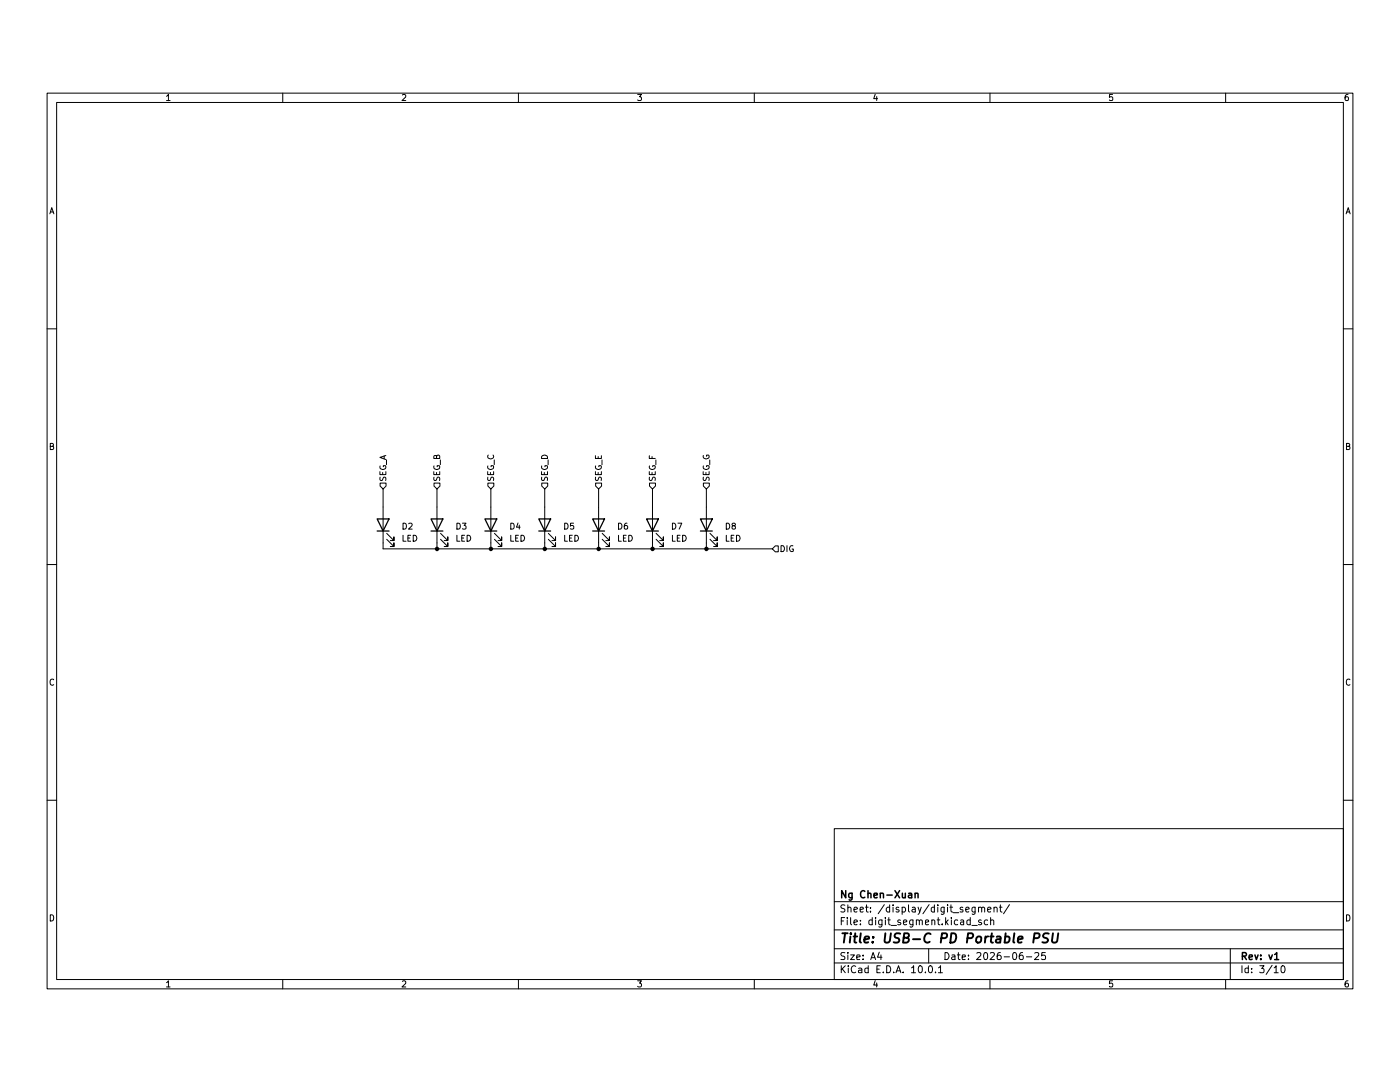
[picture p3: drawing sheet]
(kicad_sch
 (version 20260306)
 (generator "eeschema")
 (generator_version "10.0")
 (paper "A4")
 (title_block
  (title "USB-C PD Portable PSU")
  (date "2026-06-25")
  (rev "v1")
  (company "Ng Chen-Xuan"))
 (lib_symbols
  (symbol "Device:LED"
   (pin_numbers (hide yes))
   (pin_names
    (offset 1.016) (hide yes)) (exclude_from_sim no) (in_bom yes) (on_board yes)
   (in_pos_files yes)
   (duplicate_pin_numbers_are_jumpers no)
   (property "Reference" "D" (at 0 2.54 0) (show_name no) (do_not_autoplace no) (effects (font (size 1.27 1.27))))
   (property "Value" "LED" (at 0 -2.54 0) (show_name no) (do_not_autoplace no) (effects (font (size 1.27 1.27))))
   (property "Footprint" "" (at 0 0 0) (show_name no) (do_not_autoplace no) (hide yes) (effects (font (size 1.27 1.27))))
   (property "Datasheet" "" (at 0 0 0) (show_name no) (do_not_autoplace no) (hide yes) (effects (font (size 1.27 1.27))))
   (property "Description" "Light emitting diode" (at 0 0 0) (show_name no) (do_not_autoplace no) (hide yes) (effects (font (size 1.27 1.27))))
   (property "Sim.Pins" "1=K 2=A" (at 0 0 0) (show_name no) (do_not_autoplace no) (hide yes) (effects (font (size 1.27 1.27))))
   (symbol "LED_0_1"
    (polyline (pts (xy -3.048 -0.762) (xy -4.572 -2.286) (xy -3.81 -2.286) (xy -4.572 -2.286) (xy -4.572 -1.524)) (stroke (width 0) (type default)) (fill (type none)))
    (polyline (pts (xy -1.778 -0.762) (xy -3.302 -2.286) (xy -2.54 -2.286) (xy -3.302 -2.286) (xy -3.302 -1.524)) (stroke (width 0) (type default)) (fill (type none)))
    (polyline (pts (xy -1.27 0) (xy 1.27 0)) (stroke (width 0) (type default)) (fill (type none)))
    (polyline (pts (xy -1.27 -1.27) (xy -1.27 1.27)) (stroke (width 0.254) (type default)) (fill (type none)))
    (polyline (pts (xy 1.27 -1.27) (xy 1.27 1.27) (xy -1.27 0) (xy 1.27 -1.27)) (stroke (width 0.254) (type default)) (fill (type none))))
   (symbol "LED_1_1"
    (pin passive line (at -3.81 0 0) (length 2.54) (name "K" (effects (font (size 1.27 1.27)))) (number "1" (effects (font (size 1.27 1.27)))))
    (pin passive line (at 3.81 0 180) (length 2.54) (name "A" (effects (font (size 1.27 1.27)))) (number "2" (effects (font (size 1.27 1.27))))))
   (embedded_fonts no)))
 (junction
  (at 138.43 106.68)
  (diameter 0)
  (color 0 0 0 0))
 (junction
  (at 104.14 106.68)
  (diameter 0)
  (color 0 0 0 0))
 (junction
  (at 149.86 106.68)
  (diameter 0)
  (color 0 0 0 0))
 (junction
  (at 92.71 106.68)
  (diameter 0)
  (color 0 0 0 0))
 (junction
  (at 127 106.68)
  (diameter 0)
  (color 0 0 0 0))
 (junction
  (at 115.57 106.68)
  (diameter 0)
  (color 0 0 0 0))
 (wire
  (pts (xy 138.43 106.68) (xy 149.86 106.68))
  (stroke (width 0) (type default)))
 (wire
  (pts (xy 149.86 106.68) (xy 163.83 106.68))
  (stroke (width 0) (type default)))
 (wire
  (pts (xy 127 106.68) (xy 138.43 106.68))
  (stroke (width 0) (type default)))
 (wire
  (pts (xy 81.28 93.98) (xy 81.28 97.79))
  (stroke (width 0) (type default)))
 (wire
  (pts (xy 127 105.41) (xy 127 106.68))
  (stroke (width 0) (type default)))
 (wire
  (pts (xy 81.28 106.68) (xy 92.71 106.68))
  (stroke (width 0) (type default)))
 (wire
  (pts (xy 104.14 93.98) (xy 104.14 97.79))
  (stroke (width 0) (type default)))
 (wire
  (pts (xy 127 93.98) (xy 127 97.79))
  (stroke (width 0) (type default)))
 (wire
  (pts (xy 149.86 93.98) (xy 149.86 97.79))
  (stroke (width 0) (type default)))
 (wire
  (pts (xy 115.57 93.98) (xy 115.57 97.79))
  (stroke (width 0) (type default)))
 (wire
  (pts (xy 92.71 105.41) (xy 92.71 106.68))
  (stroke (width 0) (type default)))
 (wire
  (pts (xy 149.86 106.68) (xy 149.86 105.41))
  (stroke (width 0) (type default)))
 (wire
  (pts (xy 92.71 93.98) (xy 92.71 97.79))
  (stroke (width 0) (type default)))
 (wire
  (pts (xy 104.14 106.68) (xy 115.57 106.68))
  (stroke (width 0) (type default)))
 (wire
  (pts (xy 81.28 105.41) (xy 81.28 106.68))
  (stroke (width 0) (type default)))
 (wire
  (pts (xy 104.14 105.41) (xy 104.14 106.68))
  (stroke (width 0) (type default)))
 (wire
  (pts (xy 115.57 106.68) (xy 127 106.68))
  (stroke (width 0) (type default)))
 (wire
  (pts (xy 92.71 106.68) (xy 104.14 106.68))
  (stroke (width 0) (type default)))
 (wire
  (pts (xy 138.43 105.41) (xy 138.43 106.68))
  (stroke (width 0) (type default)))
 (wire
  (pts (xy 138.43 93.98) (xy 138.43 97.79))
  (stroke (width 0) (type default)))
 (wire
  (pts (xy 115.57 105.41) (xy 115.57 106.68))
  (stroke (width 0) (type default)))
 (hierarchical_label "SEG_G"
  (shape input)
  (at 149.86 93.98 90)
  (effects (font (size 1.27 1.27)) (justify left)))
 (hierarchical_label "SEG_E"
  (shape input)
  (at 127 93.98 90)
  (effects (font (size 1.27 1.27)) (justify left)))
 (hierarchical_label "SEG_F"
  (shape input)
  (at 138.43 93.98 90)
  (effects (font (size 1.27 1.27)) (justify left)))
 (hierarchical_label "SEG_B"
  (shape input)
  (at 92.71 93.98 90)
  (effects (font (size 1.27 1.27)) (justify left)))
 (hierarchical_label "SEG_D"
  (shape input)
  (at 115.57 93.98 90)
  (effects (font (size 1.27 1.27)) (justify left)))
 (hierarchical_label "SEG_C"
  (shape input)
  (at 104.14 93.98 90)
  (effects (font (size 1.27 1.27)) (justify left)))
 (hierarchical_label "DIG"
  (shape input)
  (at 163.83 106.68 0)
  (effects (font (size 1.27 1.27)) (justify left)))
 (hierarchical_label "SEG_A"
  (shape input)
  (at 81.28 93.98 90)
  (effects (font (size 1.27 1.27)) (justify left)))
 (symbol
  (lib_id "Device:LED")
  (at 115.57 101.6 90)
  (unit 1)
  (body_style 1)
  (exclude_from_sim no)
  (in_bom yes)
  (on_board yes)
  (in_pos_files yes)
  (dnp no)
  (fields_autoplaced yes)
  (property "Reference" "D5" (at 119.38 101.9174 90) (show_name no) (do_not_autoplace no) (effects (font (size 1.27 1.27)) (justify right)))
  (property "Value" "LED" (at 119.38 104.4574 90) (show_name no) (do_not_autoplace no) (effects (font (size 1.27 1.27)) (justify right)))
  (property "Footprint" "LED_SMD:LED_0603_1608Metric" (at 115.57 101.6 0) (hide yes) (show_name no) (do_not_autoplace no) (effects (font (size 1.27 1.27))))
  (property "Datasheet" "" (at 115.57 101.6 0) (hide yes) (show_name no) (do_not_autoplace no) (effects (font (size 1.27 1.27))))
  (property "Description" "Light emitting diode" (at 115.57 101.6 0) (hide yes) (show_name no) (do_not_autoplace no) (effects (font (size 1.27 1.27))))
  (property "Sim.Pins" "1=K 2=A" (at 115.57 101.6 0) (hide yes) (show_name no) (do_not_autoplace no) (effects (font (size 1.27 1.27))))
  (property "LCSC" "C2286" (at 119.38 101.9174 0) (hide yes) (show_name no) (do_not_autoplace no) (effects (font (size 1.27 1.27))))
  (pin "1")
  (pin "2")
  (instances (project "elec" (path "" (reference "D47") (unit 1)) (path "" (reference "D54") (unit 1)) (path "" (reference "D33") (unit 1)) (path "" (reference "D19") (unit 1)) (path "" (reference "D12") (unit 1)) (path "" (reference "D26") (unit 1)) (path "" (reference "D5") (unit 1)) (path "" (reference "D40") (unit 1)))))
 (symbol
  (lib_id "Device:LED")
  (at 127 101.6 90)
  (unit 1)
  (body_style 1)
  (exclude_from_sim no)
  (in_bom yes)
  (on_board yes)
  (in_pos_files yes)
  (dnp no)
  (fields_autoplaced yes)
  (property "Reference" "D6" (at 130.81 101.9174 90) (show_name no) (do_not_autoplace no) (effects (font (size 1.27 1.27)) (justify right)))
  (property "Value" "LED" (at 130.81 104.4574 90) (show_name no) (do_not_autoplace no) (effects (font (size 1.27 1.27)) (justify right)))
  (property "Footprint" "LED_SMD:LED_0603_1608Metric" (at 127 101.6 0) (hide yes) (show_name no) (do_not_autoplace no) (effects (font (size 1.27 1.27))))
  (property "Datasheet" "" (at 127 101.6 0) (hide yes) (show_name no) (do_not_autoplace no) (effects (font (size 1.27 1.27))))
  (property "Description" "Light emitting diode" (at 127 101.6 0) (hide yes) (show_name no) (do_not_autoplace no) (effects (font (size 1.27 1.27))))
  (property "Sim.Pins" "1=K 2=A" (at 127 101.6 0) (hide yes) (show_name no) (do_not_autoplace no) (effects (font (size 1.27 1.27))))
  (property "LCSC" "C2286" (at 130.81 101.9174 0) (hide yes) (show_name no) (do_not_autoplace no) (effects (font (size 1.27 1.27))))
  (pin "1")
  (pin "2")
  (instances (project "elec" (path "" (reference "D48") (unit 1)) (path "" (reference "D55") (unit 1)) (path "" (reference "D34") (unit 1)) (path "" (reference "D20") (unit 1)) (path "" (reference "D13") (unit 1)) (path "" (reference "D27") (unit 1)) (path "" (reference "D6") (unit 1)) (path "" (reference "D41") (unit 1)))))
 (symbol
  (lib_id "Device:LED")
  (at 149.86 101.6 90)
  (unit 1)
  (body_style 1)
  (exclude_from_sim no)
  (in_bom yes)
  (on_board yes)
  (in_pos_files yes)
  (dnp no)
  (fields_autoplaced yes)
  (property "Reference" "D8" (at 153.67 101.9174 90) (show_name no) (do_not_autoplace no) (effects (font (size 1.27 1.27)) (justify right)))
  (property "Value" "LED" (at 153.67 104.4574 90) (show_name no) (do_not_autoplace no) (effects (font (size 1.27 1.27)) (justify right)))
  (property "Footprint" "LED_SMD:LED_0603_1608Metric" (at 149.86 101.6 0) (hide yes) (show_name no) (do_not_autoplace no) (effects (font (size 1.27 1.27))))
  (property "Datasheet" "" (at 149.86 101.6 0) (hide yes) (show_name no) (do_not_autoplace no) (effects (font (size 1.27 1.27))))
  (property "Description" "Light emitting diode" (at 149.86 101.6 0) (hide yes) (show_name no) (do_not_autoplace no) (effects (font (size 1.27 1.27))))
  (property "Sim.Pins" "1=K 2=A" (at 149.86 101.6 0) (hide yes) (show_name no) (do_not_autoplace no) (effects (font (size 1.27 1.27))))
  (property "LCSC" "C2286" (at 153.67 101.9174 0) (hide yes) (show_name no) (do_not_autoplace no) (effects (font (size 1.27 1.27))))
  (pin "1")
  (pin "2")
  (instances (project "elec" (path "" (reference "D50") (unit 1)) (path "" (reference "D57") (unit 1)) (path "" (reference "D36") (unit 1)) (path "" (reference "D22") (unit 1)) (path "" (reference "D15") (unit 1)) (path "" (reference "D29") (unit 1)) (path "" (reference "D8") (unit 1)) (path "" (reference "D43") (unit 1)))))
 (symbol
  (lib_id "Device:LED")
  (at 92.71 101.6 90)
  (unit 1)
  (body_style 1)
  (exclude_from_sim no)
  (in_bom yes)
  (on_board yes)
  (in_pos_files yes)
  (dnp no)
  (fields_autoplaced yes)
  (property "Reference" "D3" (at 96.52 101.9174 90) (show_name no) (do_not_autoplace no) (effects (font (size 1.27 1.27)) (justify right)))
  (property "Value" "LED" (at 96.52 104.4574 90) (show_name no) (do_not_autoplace no) (effects (font (size 1.27 1.27)) (justify right)))
  (property "Footprint" "LED_SMD:LED_0603_1608Metric" (at 92.71 101.6 0) (hide yes) (show_name no) (do_not_autoplace no) (effects (font (size 1.27 1.27))))
  (property "Datasheet" "" (at 92.71 101.6 0) (hide yes) (show_name no) (do_not_autoplace no) (effects (font (size 1.27 1.27))))
  (property "Description" "Light emitting diode" (at 92.71 101.6 0) (hide yes) (show_name no) (do_not_autoplace no) (effects (font (size 1.27 1.27))))
  (property "Sim.Pins" "1=K 2=A" (at 92.71 101.6 0) (hide yes) (show_name no) (do_not_autoplace no) (effects (font (size 1.27 1.27))))
  (property "LCSC" "C2286" (at 96.52 101.9174 0) (hide yes) (show_name no) (do_not_autoplace no) (effects (font (size 1.27 1.27))))
  (pin "1")
  (pin "2")
  (instances (project "elec" (path "" (reference "D45") (unit 1)) (path "" (reference "D52") (unit 1)) (path "" (reference "D31") (unit 1)) (path "" (reference "D17") (unit 1)) (path "" (reference "D10") (unit 1)) (path "" (reference "D24") (unit 1)) (path "" (reference "D3") (unit 1)) (path "" (reference "D38") (unit 1)))))
 (symbol
  (lib_id "Device:LED")
  (at 138.43 101.6 90)
  (unit 1)
  (body_style 1)
  (exclude_from_sim no)
  (in_bom yes)
  (on_board yes)
  (in_pos_files yes)
  (dnp no)
  (fields_autoplaced yes)
  (property "Reference" "D7" (at 142.24 101.9174 90) (show_name no) (do_not_autoplace no) (effects (font (size 1.27 1.27)) (justify right)))
  (property "Value" "LED" (at 142.24 104.4574 90) (show_name no) (do_not_autoplace no) (effects (font (size 1.27 1.27)) (justify right)))
  (property "Footprint" "LED_SMD:LED_0603_1608Metric" (at 138.43 101.6 0) (hide yes) (show_name no) (do_not_autoplace no) (effects (font (size 1.27 1.27))))
  (property "Datasheet" "" (at 138.43 101.6 0) (hide yes) (show_name no) (do_not_autoplace no) (effects (font (size 1.27 1.27))))
  (property "Description" "Light emitting diode" (at 138.43 101.6 0) (hide yes) (show_name no) (do_not_autoplace no) (effects (font (size 1.27 1.27))))
  (property "Sim.Pins" "1=K 2=A" (at 138.43 101.6 0) (hide yes) (show_name no) (do_not_autoplace no) (effects (font (size 1.27 1.27))))
  (property "LCSC" "C2286" (at 142.24 101.9174 0) (hide yes) (show_name no) (do_not_autoplace no) (effects (font (size 1.27 1.27))))
  (pin "1")
  (pin "2")
  (instances (project "elec" (path "" (reference "D49") (unit 1)) (path "" (reference "D56") (unit 1)) (path "" (reference "D35") (unit 1)) (path "" (reference "D21") (unit 1)) (path "" (reference "D14") (unit 1)) (path "" (reference "D28") (unit 1)) (path "" (reference "D7") (unit 1)) (path "" (reference "D42") (unit 1)))))
 (symbol
  (lib_id "Device:LED")
  (at 104.14 101.6 90)
  (unit 1)
  (body_style 1)
  (exclude_from_sim no)
  (in_bom yes)
  (on_board yes)
  (in_pos_files yes)
  (dnp no)
  (fields_autoplaced yes)
  (property "Reference" "D4" (at 107.95 101.9174 90) (show_name no) (do_not_autoplace no) (effects (font (size 1.27 1.27)) (justify right)))
  (property "Value" "LED" (at 107.95 104.4574 90) (show_name no) (do_not_autoplace no) (effects (font (size 1.27 1.27)) (justify right)))
  (property "Footprint" "LED_SMD:LED_0603_1608Metric" (at 104.14 101.6 0) (hide yes) (show_name no) (do_not_autoplace no) (effects (font (size 1.27 1.27))))
  (property "Datasheet" "" (at 104.14 101.6 0) (hide yes) (show_name no) (do_not_autoplace no) (effects (font (size 1.27 1.27))))
  (property "Description" "Light emitting diode" (at 104.14 101.6 0) (hide yes) (show_name no) (do_not_autoplace no) (effects (font (size 1.27 1.27))))
  (property "Sim.Pins" "1=K 2=A" (at 104.14 101.6 0) (hide yes) (show_name no) (do_not_autoplace no) (effects (font (size 1.27 1.27))))
  (property "LCSC" "C2286" (at 107.95 101.9174 0) (hide yes) (show_name no) (do_not_autoplace no) (effects (font (size 1.27 1.27))))
  (pin "1")
  (pin "2")
  (instances (project "elec" (path "" (reference "D46") (unit 1)) (path "" (reference "D53") (unit 1)) (path "" (reference "D32") (unit 1)) (path "" (reference "D18") (unit 1)) (path "" (reference "D11") (unit 1)) (path "" (reference "D25") (unit 1)) (path "" (reference "D4") (unit 1)) (path "" (reference "D39") (unit 1)))))
 (symbol
  (lib_id "Device:LED")
  (at 81.28 101.6 90)
  (unit 1)
  (body_style 1)
  (exclude_from_sim no)
  (in_bom yes)
  (on_board yes)
  (in_pos_files yes)
  (dnp no)
  (fields_autoplaced yes)
  (property "Reference" "D2" (at 85.09 101.9174 90) (show_name no) (do_not_autoplace no) (effects (font (size 1.27 1.27)) (justify right)))
  (property "Value" "LED" (at 85.09 104.4574 90) (show_name no) (do_not_autoplace no) (effects (font (size 1.27 1.27)) (justify right)))
  (property "Footprint" "LED_SMD:LED_0603_1608Metric" (at 81.28 101.6 0) (hide yes) (show_name no) (do_not_autoplace no) (effects (font (size 1.27 1.27))))
  (property "Datasheet" "" (at 81.28 101.6 0) (hide yes) (show_name no) (do_not_autoplace no) (effects (font (size 1.27 1.27))))
  (property "Description" "Light emitting diode" (at 81.28 101.6 0) (hide yes) (show_name no) (do_not_autoplace no) (effects (font (size 1.27 1.27))))
  (property "Sim.Pins" "1=K 2=A" (at 81.28 101.6 0) (hide yes) (show_name no) (do_not_autoplace no) (effects (font (size 1.27 1.27))))
  (property "LCSC" "C2286" (at 85.09 101.9174 0) (hide yes) (show_name no) (do_not_autoplace no) (effects (font (size 1.27 1.27))))
  (pin "1")
  (pin "2")
  (instances (project "elec" (path "" (reference "D44") (unit 1)) (path "" (reference "D51") (unit 1)) (path "" (reference "D30") (unit 1)) (path "" (reference "D16") (unit 1)) (path "" (reference "D9") (unit 1)) (path "" (reference "D23") (unit 1)) (path "" (reference "D2") (unit 1)) (path "" (reference "D37") (unit 1))))))
